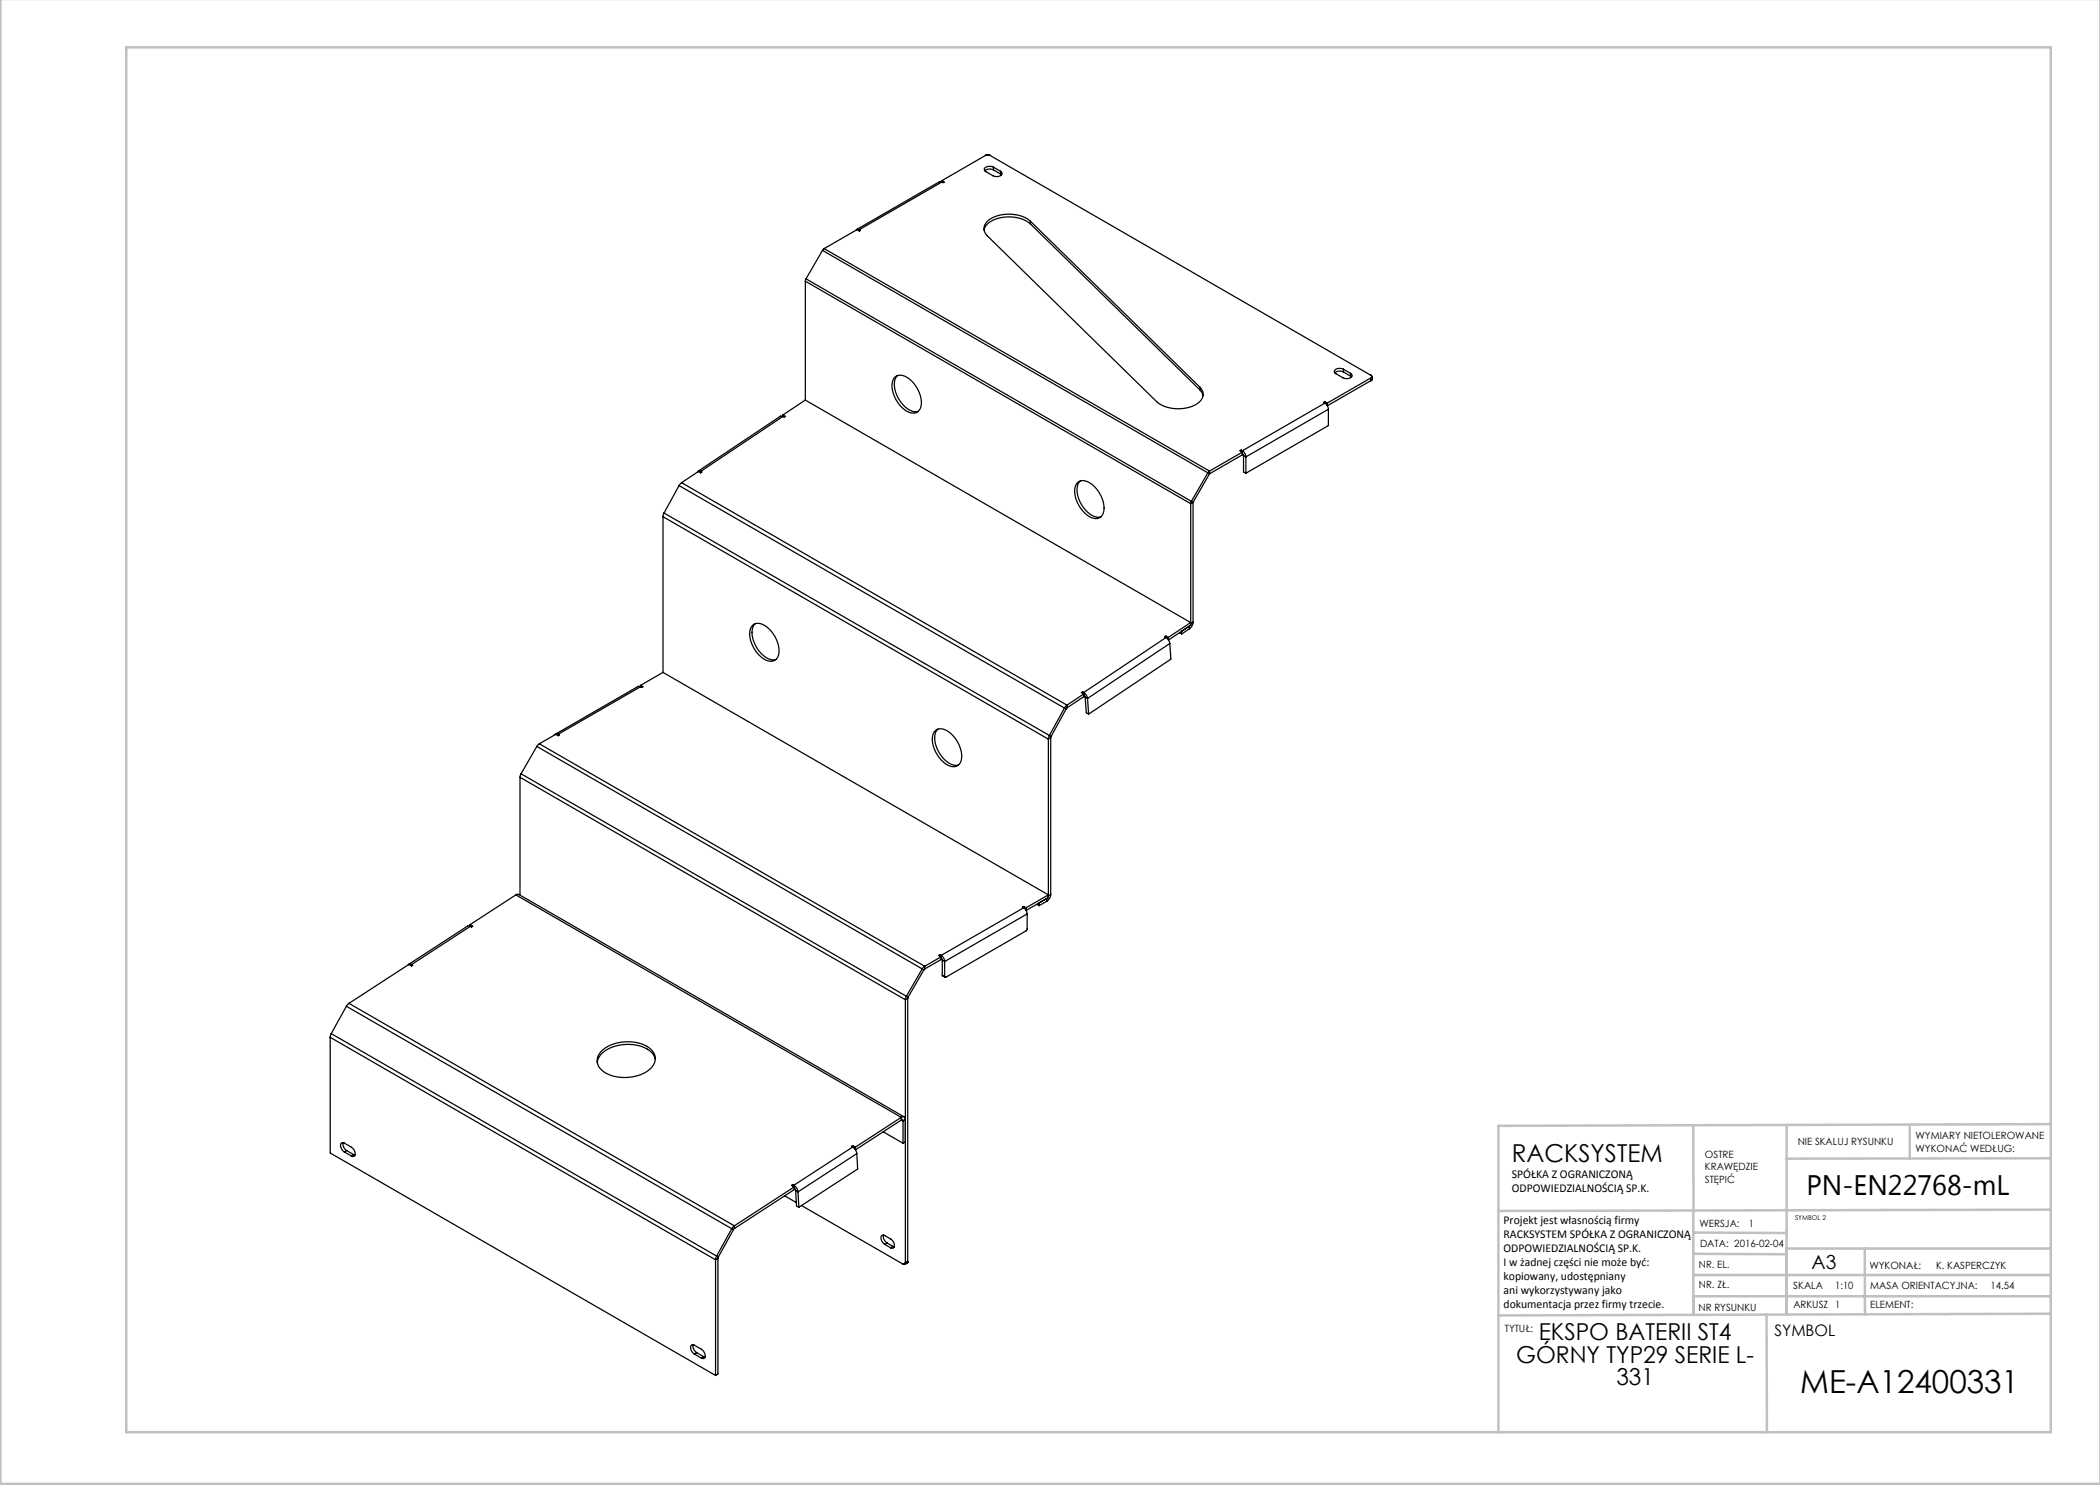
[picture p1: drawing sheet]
<svg xmlns="http://www.w3.org/2000/svg" width="420mm" height="297mm" viewBox="0 0 420 297" stroke-linecap="round" stroke-linejoin="round" font-family="sans-serif">
<g fill="none" stroke="#c0c0c0" stroke-width=".5">
<path d="M.1 -.1v296.9h419.9M25.2 9.5h385v276.9h-385zM338.7 225.2v16.9M357.3 225v37.9M382 225.4v6.3M410.1 224.8l-110.4 .4v61.2M410.1 231.7h-52.8M338.7 259.3h71.5M338.7 255h71.5M338.7 250.8l18.6 .1M338.7 246.5l18.6 .1M338.7 242.1v20.9"/>
<path d="M373 249.7v13.2M410.1 241.9l-110.4 .3M410.2 249.7h-52.9v13.2M353.3 262.9l.1 23.5M410.2 262.7l-110.5 .4"/>
</g>
<g fill="none" stroke="#000" stroke-width=".25">
<path d="M188.4 36.4h-.5l-16.5 9.5M188.4 36.4l-16.5 9.5M188.4 36.1l.4 .3-.2 .1-.2-.1M188.4 36.1v.3M197.1 31.1l-8.7 5M197.1 31.1h.1M197.2 31.1h-.1M197.2 31v.1M197.3 31h-.1M197.3 31h.1M197.4 31h-.1M197.4 31h.1"/>
<path d="M197.5 31h-.1M197.5 31h.1M197.6 31h-.1M197.6 31h.1M197.7 31h.1M197.8 31h.1M197.8 31l.1 .1M197.9 31.1h.1M198 31.1l76.2 44M198.7 33.4l-.3-.1a1.11 1.11 0 0 0-1.6 .6l.4 .4a3 3 0 0 0 2.4 1 .65 .65 0 0 0 .7-.9l-.2-.1M198.7 34l-.3-.1a1.54 1.54 0 0 0-1.4 .3M198.7 33.4l1.4 .9"/>
<path d="M198.7 33.4v.6M198.7 34l1.4 .8M200.1 34.3v.5M200.1 34.8l.2 .2M161.1 56.2l77 44.5M161.1 56.2v23.8M161.2 55.8l-.1 .4M161.2 55.8l77.4 44.7M164.5 50.1l77.1 44.5M164.5 50.1l-3.3 5.7M164.8 49.7l-.3 .4M164.8 49.7l77.1 44.5"/>
<path d="M171.9 45.9l-.4-.1-.3 .2M171.9 46.2l-.5-.3-6.6 3.8M171.9 45.9l.2 .2-.2 .1M171.9 45.9v.3M206.1 44.3a7.3 7.3 0 0 0-8.5-.1 1.92 1.92 0 0 0-.1 3l33.8 33.1a7.3 7.3 0 0 0 8.6 .1 1.92 1.92 0 0 0 0-3M206.1 44.8a7.3 7.3 0 0 0-8.5-.1l-.7 .8-.1 .5M206.1 44.3l33.8 33.1M206.1 44.3v.5M206.1 44.8l33.8 33.1M178.9 75.5a1.92 1.92 0 0 1 2.6 0 6.1 6.1 0 0 1 2.6 6.1 1.68 1.68 0 0 1-2.6 .7 6.2 6.2 0 0 1-3-6zM179.5 75.1a3.5 3.5 0 0 0-.1 4 5.3 5.3 0 0 0 3.5 3.2h.7M239.9 77.9l.4 .5 .3 .7"/>
<path d="M239.9 77.4v.5M268.7 73.9l-.3-.2a1.11 1.11 0 0 0-1.6 .6l.4 .4a3 3 0 0 0 2.4 1 .65 .65 0 0 0 .7-.9l-.2-.1M268.7 74.4l-.3-.1a1.54 1.54 0 0 0-1.4 .3M268.7 73.9l1.4 .8M268.7 73.9v.5M268.7 74.4l1.4 .8M270.1 74.7v.5M270.1 75.2l.2 .2M274.2 75.1h.1M274.2 75.6l-8.8 5M274.2 75.6v.5M274.2 76.1l-8.7 5.1"/>
<path d="M274.2 76.1h.1M274.2 75.6h.1M274.2 75.5v.1M274.3 75.1v.1M274.3 75.5h-.1M274.3 75.5l-.1 .6M274.3 75.5h.1M274.3 76l-.1 .1M274.3 75.2h.1M274.3 76h.1M274.3 75.4v.1M274.3 75.4v.6"/>
<path d="M274.3 75.4h.1M274.3 75.2v.1M274.3 75.9v.1M274.3 75.3h.1M274.4 75.4h-.1M274.4 75.9h-.1M274.4 75.3h.1M274.4 75.9h.1M274.4 75.3v.1M274.4 75.3l-.1 .7M135.8 97.1l77.1 44.5M135.8 97.1l-3 5.5"/>
<path d="M136.3 96.5l-.5 .6M136.3 96.5l77.1 44.5M140.1 94.3l-.3-.1-.3 .2M140.1 94.3l.3 .1-.3 .2M140.1 94.3l.1 .3M140.1 94.6l-.4-.3-3.4 2.2M156.6 83l.5 .3-.3 .1-.2-.1M156.6 83v.3M156.6 83.3l-.5-.1-16.5 11M156.6 83.3l-16.5 11M161.1 80l77 44.5M161.1 80l-4.5 3"/>
<path d="M215.4 96.6a1.92 1.92 0 0 1 2.6 0 6.1 6.1 0 0 1 2.6 6.1 1.68 1.68 0 0 1-2.6 .7 6.2 6.2 0 0 1-3-6zM216 96.2a3.5 3.5 0 0 0-.1 3.9 5.3 5.3 0 0 0 3.5 3.3h.8M241.6 94.6l-3.3 5.7-.2 .4M241.6 94.6l.3 .2M241.9 94.8h.1M241.9 94.2l-.3 .4M241.9 94.8l-3.3 5.7M241.9 94.2v.6M248.2 90l-.2 .2 .5 .2-6.6 3.8M248.2 90l.3 .2M248.2 90v.3M248.5 90.2a1.56 1.56 0 0 1 .7 1.2"/>
<path d="M248.5 90.7l.2 .4M248.5 90.2v.8l-6.6 3.8M248.7 91.1l.5 .3M248.7 91.1v3.3l.5 .2M249.2 91.4v3.2M265 80.6a1.56 1.56 0 0 1 .7 1.3M265 80.4l-.3 .1 .3 .1M265 80.4l.4 .2M265 80.6l-16.5 9.6M265 80.4v.2M265.4 80.6v.5M265.7 81.9l-16.5 9.5"/>
<path d="M265.7 81.9v3.2l-16.5 9.5M132.6 103.3l77.1 44.5M132.6 103.3v31.2M132.8 102.6l-.2 .7M132.8 102.6l77.1 44.5M238.1 100.7v24M238.6 100.5h.1M238.6 100.5l-.5 .2M238.6 100.5v23.9M128.1 137.3h-.5l-16.5 9.5M128.1 137.1l.5 .2-.2 .2-.3-.2M128.1 137.3l-16.5 9.6"/>
<path d="M128.1 137.1v.2M132.6 134.5l-4.5 2.6M132.6 134.5l77.1 44.5-4.5 2.6M150.6 125a2.15 2.15 0 0 1 2.6 .3 6.2 6.2 0 0 1 2.5 5.7 1.76 1.76 0 0 1-3 .8 6.1 6.1 0 0 1-2.6-6.1zM151 124.7a3.7 3.7 0 0 0 0 4.3 4.9 4.9 0 0 0 3.7 3l.5-.1M216.5 138.4l-.2 .1 .4 .3-3.3 2.2M216.5 138.4l.2 .1M216.5 138.4v.3M216.7 138.5a1.69 1.69 0 0 1 .8 1.2M216.7 138.5l.1 .8-3.4 2.3M216.8 139l.2 .4M217 139.4l.5 .3"/>
<path d="M217 139.4l.3 3.1 .4 .3M217.5 139.7l.2 3.1M233.2 127.2l.5 .3M233.2 127.2l-.2 .2 .2 .1M233.2 127.2v.3M233.2 127.5a1.68 1.68 0 0 1 .8 1.2M233.2 127.5l-16.5 11M234 128.7l-16.5 11M234 128.7l.2 3.1-16.5 11M235.9 126.5l.4 .3M236.3 126.3v.5M237.9 125.8l-1.6 1"/>
<path d="M238.1 124.5l-4.4 3M238.1 124.5l.1 .5-4.5 3v-.5M238.1 124.7l-.2 .5v.6M238.6 124.4a1.73 1.73 0 0 1-.7 1.4M238.6 124.4l-.5 .3M104 155.5l77.1 44.5M104 155.5v23.5M104.2 154.8l-.2 .7M104.2 154.8l77.1 44.5M107.4 149.3l77.4 44.7M107.4 149.3l-3.2 5.5M107.9 148.8l-.5 .5"/>
<path d="M107.9 148.8l77 44.5M111.6 146.9l-.4-.1-.2 .2M111.6 147.1l-.4-.2-3.3 1.9M111.6 146.9l.3 .1-.3 .1M111.6 146.9v.2M187.1 146.1a2.15 2.15 0 0 1 2.7 .3 6.2 6.2 0 0 1 2.5 5.7 1.76 1.76 0 0 1-3 .8 6.1 6.1 0 0 1-2.7-6.1zM187.6 145.8a3.7 3.7 0 0 0 0 4.3 4.9 4.9 0 0 0 3.6 3l.5-.1M209.7 147.8v31.7l-4.5 2.6M209.9 147.1l-.2 .7M209.9 147.1l.3 .2M210.1 147.6l-.4 .2M210.1 147.6v31.3"/>
<path d="M210.2 147.3l-.1 .3M212.9 141.6l.3 .2M212.9 141.6l-3 5.5M213.2 141.8l-3 5.5M213.4 141l-.5 .6M213.4 141v.6M213.4 141.6l-.2 .2M103.2 179l.6-.1 77 44.5M103.2 179l-9.2 5.9M103.2 179l77 44.5M209.4 179.7l-1.6 .9v.5M209.4 179.7v.5"/>
<path d="M210.1 178.9l-.4 .3-.3 .5M210.1 178.9a1.72 1.72 0 0 1-.7 1.3M82.3 192.9l-.4-.1-.2 .2M82.3 192.9l.2 .2-.2 .1M82.3 192.9v.3M82.3 193.2l-.5-.3-12 7.8M94 184.9l.5 .4-.2 .1-.2-.1M94 184.9v.3M94.1 185.3l-.6-.1-11.7 7.7M94.1 185.3l-11.8 7.6M181.1 200v52.6M181.3 199.3l-.2 .7"/>
<path d="M181.3 199.3l.3 .1M181.5 199.7l-.4 .3M181.5 199.7v52.6M181.6 199.4l-.1 .3M184.8 194l-3.2 5.4M184.9 193.3l-.5 .5-3.1 5.5M184.9 193.8l-.1 .2M184.9 193.3v.5M188 190.9l.2 .2M188 190.9l-.2 .2 .4 .3-3.3 1.9M188 190.9v.3M188.2 191.1a1.56 1.56 0 0 1 .7 1.2"/>
<path d="M188.2 191.6l.3 .4M188.2 191.1v.8l-3.3 1.9M188.5 195l.5 .5M188.5 192l.4 .3M188.5 195l.4 .3M188.5 192v3M188.9 192.3v3M204.7 181.6a1.56 1.56 0 0 1 .7 1.2M204.7 181.3l.5 .3M204.7 181.3l-.2 .1 .2 .2M204.7 181.6l-16.5 9.5M204.7 181.3v.3"/>
<path d="M205.2 181.6v.4M205.4 182.8v3l-.2 .4-16 9.2-.3-.1M205.4 182.8l-16.5 9.5M207.3 180.9l.5 .2M209.4 180.2l-1.6 .9M66 207.5v23.1l77.1 44.5M66 207.5l77.1 44.5M66.2 206.7l-.2 .8M66.2 206.7l77.1 44.5M69.3 201.3l77.1 44.4M69.3 201.3l-3.1 5.4M69.8 200.7l-.5 .6"/>
<path d="M69.8 200.7l77.1 44.5M120.1 210.4a8.1 8.1 0 0 1 9.8-.8 2.55 2.55 0 0 1 0 4.3 8.3 8.3 0 0 1-9.3 .3 2.48 2.48 0 0 1-.5-3.8zM131.1 211.9a4.2 4.2 0 0 0-3.8-2.9 8 8 0 0 0-7.1 1.9l-.6 1-.1 .6M68.6 228.5v.1a1.62 1.62 0 0 0 .7 1.5M68.9 230.4l-.3-.2a1.11 1.11 0 0 1-.2-1.7l.5 .1a3 3 0 0 1 2 1.7 .65 .65 0 0 1-.4 1l-.2-.1M68.9 230.4l1.4 .8M69.3 230.1l-.4 .3M69.3 230.1l1.5 .8M70.8 230.9l-.5 .3M70.8 230.9l.2 .1M156.9 239.2l2.4 1.3M158.5 236.9l-.2 .2 .5 .3"/>
<path d="M158.5 236.9l.3 .2M158.5 236.9l.1 .3M158.8 237.1a1.83 1.83 0 0 1 .8 1.3M158.8 237.1v.3M158.8 237.4l-11.9 7.8M158.8 237.4l.1 .5-12 7.8M158.9 237.6l.2 .5M159.1 238.1l.5 .3M159.1 238.1l.2 3.1 .5 .3M159.6 238.4l.2 3.1M170.5 229.1l.6 .3M170.5 229.1l-.2 .2 .2 .1"/>
<path d="M170.5 229.1v.3M170.5 229.4a1.83 1.83 0 0 1 .9 1.3M170.5 229.4l-11.7 7.7M171.1 229.9v.1M171.1 229.4v.6M171.4 230.7l-11.8 7.7M171.4 230.7l.1 3.1-11.7 7.7M176.6 226.4l4 2.3M180.2 223.5a.48 .48 0 0 1 .6-.1 .48 .48 0 0 1 .3 .5l-.5 .3M180.2 223.5l-9.1 5.9M180.2 223.5l.1 .5M180.3 224h.2l.1 .2"/>
<path d="M180.3 224l-9.2 6M180.3 224l.3 .2M180.6 224.2v4.5M181.1 228.4l-.5 .3M143.1 252v23.1M143.3 251.2l-.2 .8M143.3 251.2l.4 .2M143.6 251.7v23.1l-.5 .3M143.6 251.7l-.5 .3M143.7 251.4l-.1 .3M146.4 245.7l-3.1 5.5M146.4 245.7l.3 .2"/>
<path d="M146.7 245.9l-3 5.5M146.9 245.2l-.5 .5M146.9 245.2v.5M146.9 245.7l-.2 .2M160.3 241.1l20.3 11.7M176.7 247v.1a1.62 1.62 0 0 0 .7 1.5M176.9 248.9l-.2-.2a1.11 1.11 0 0 1-.2-1.7 2.8 2.8 0 0 1 1.9 1 1.11 1.11 0 0 1 .2 1.6h-.5M176.9 248.9l1.2 .7M177.4 248.6l-.5 .3M177.4 248.6l1.2 .7M178.6 249.3l-.5 .3M178.6 249.3l.3 .1"/>
<path d="M180.6 252.8h.1M180.6 252.8l.1 .1M180.7 252.9h.1M180.8 252.9h.1M180.9 252.9h-.1M180.9 252.9h.1M181 252.8l-.1 .1M181 252.8h.1M181 252.7v.1M181 252.7h.1M181.1 252.7h.1M181.1 252.6v.1"/>
<path d="M181.1 252.6h.1M181.4 252.6h.1M181.5 252.5l-.5 .3M181.5 252.5l-.1 .1M181.5 252.5l-.6 .4M181.5 252.5h.1M181.5 252.5l-.5 .2M181.5 252.4v.1M181.5 252.4l-.4 .3M181.5 252.4h.1M181.5 252.3l-.4 .3M181.5 252.3v.1"/>
<path d="M181.5 252.3h.1M138.6 268.9v.2a1.62 1.62 0 0 0 .7 1.4M138.9 270.8l-.3-.2a1.11 1.11 0 0 1-.2-1.6h.5a3 3 0 0 1 2 1.7 .65 .65 0 0 1-.4 1l-.2-.1M138.9 270.8l1.4 .8M139.3 270.5l-.4 .3M139.3 270.5l1.5 .8M140.8 271.3l-.5 .3M140.8 271.3l.2 .1"/>
</g>
<text font-size="6.3" x="360" y="278.5">ME-A12400331</text>
<text font-size="5.6" x="361.3" y="239.1">PN-EN22768-mL</text>
<text font-size="4.9" x="302.4" y="232.4">RACKSYSTEM</text>
<g font-size="4.7">
<text x="307.7" y="268.1">EKSPO BATERII ST4</text>
<text x="303.2" y="272.6">GÓRNY TYP29 SERIE L-</text>
<text x="323.3" y="277.1">331</text>
</g>
<text font-size="3.9" x="362.3" y="253.8">A3</text>
<text font-size="3.2" x="354.9" y="267.2">SYMBOL</text>
<g font-size="2.4">
<text x="302.4" y="235.6">SPÓŁKA Z OGRANICZONĄ</text>
<text x="302.4" y="238.4">ODPOWIEDZIALNOŚCIĄ SP.K.</text>
<text x="300.7" y="244.7">Projekt jest własnością firmy</text>
<text x="300.7" y="247.5">RACKSYSTEM SPÓŁKA Z OGRANICZONĄ</text>
<text x="300.7" y="250.3">ODPOWIEDZIALNOŚCIĄ SP.K.</text>
<text x="300.7" y="253.1">I w żadnej części nie może być:</text>
<text x="300.7" y="256">kopiowany, udostępniany</text>
<text x="300.7" y="258.8">ani wykorzystywany jako</text>
<text x="300.7" y="261.6">dokumentacja przez firmy trzecie.</text>
</g>
<g font-size="2">
<text x="383.1" y="227.9">WYMIARY NIETOLEROWANE</text>
<text x="341" y="231.6">OSTRE</text>
<text x="359.5" y="228.9">NIE SKALUJ RYSUNKU</text>
<text x="383.1" y="230.4">WYKONAĆ WEDŁUG:</text>
<text x="341" y="234.1">KRAWĘDZIE</text>
<text x="341" y="236.6">STĘPIĆ</text>
<text x="339.9" y="245.4">WERSJA:</text>
<text x="349.8" y="245.4">1</text>
<text x="340" y="249.4">DATA: 2016-02-04</text>
<text x="339.8" y="257.6">NR. ZŁ.</text>
<text x="339.8" y="253.5">NR. EL.</text>
<text x="358.7" y="257.7">SKALA</text>
<text x="367" y="257.7">1:10</text>
<text x="373.9" y="253.8">WYKONAŁ:</text>
<text x="374.1" y="257.7">MASA ORIENTACYJNA:</text>
<text x="387.2" y="253.8">K. KASPERCZYK</text>
<text x="398.1" y="257.7">14.54</text>
<text x="339.7" y="262.3">NR RYSUNKU</text>
<text x="358.7" y="261.7">ARKUSZ 1</text>
<text x="374.1" y="261.7">ELEMENT:</text>
<text x="301" y="266.4">TYTUŁ:</text>
</g>
<text font-size="1.3" x="359" y="244">SYMBOL 2</text>
</svg>
